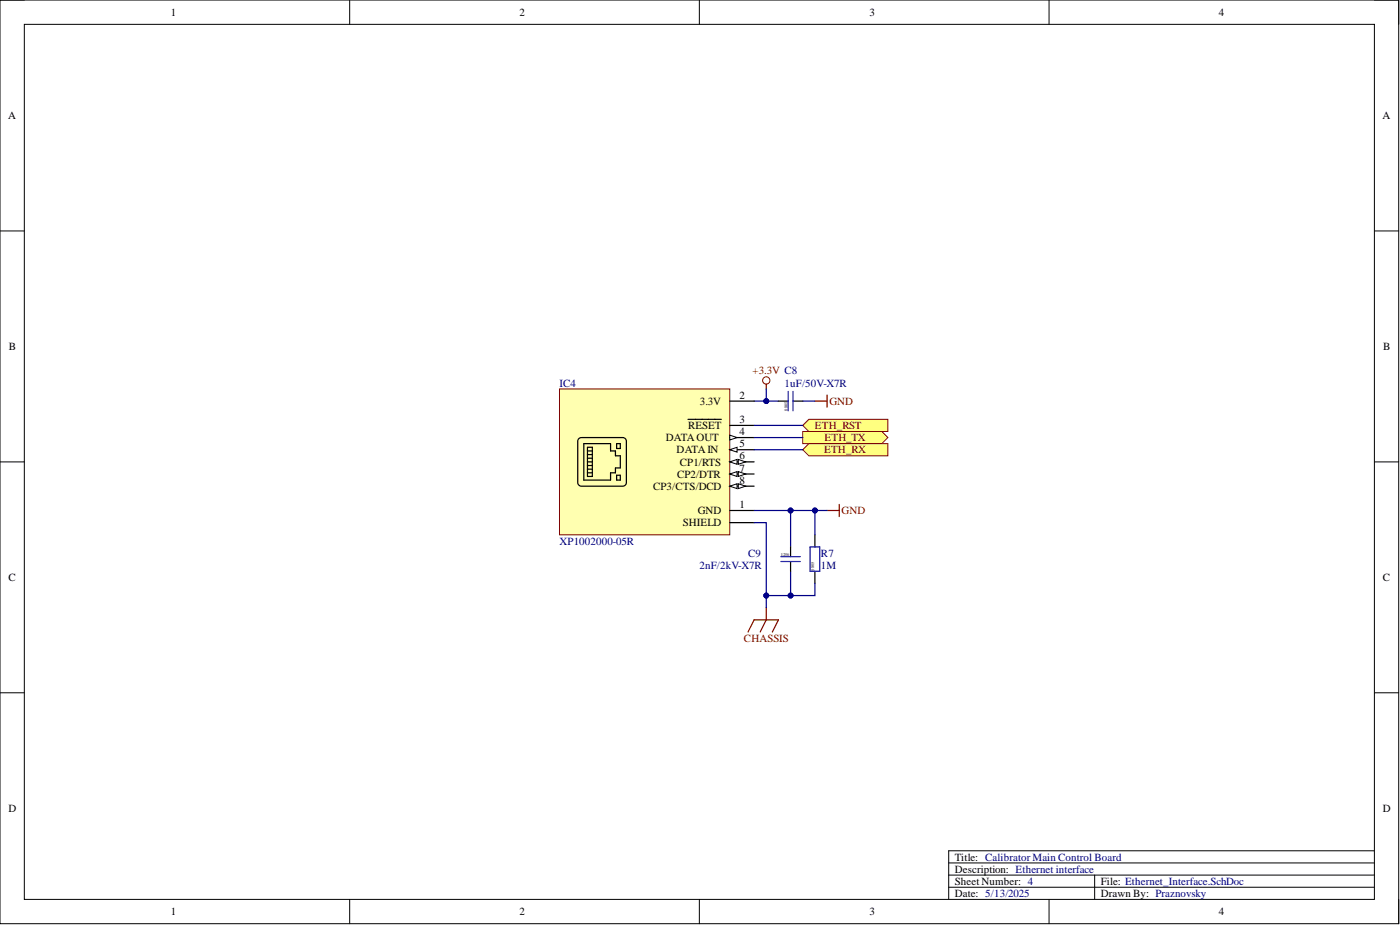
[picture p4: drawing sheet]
<svg xmlns="http://www.w3.org/2000/svg" width="292mm" height="193mm" viewBox="0 0 292 193" stroke-linecap="round" stroke-linejoin="round" font-family="sans-serif">
<g fill="none" stroke="#000" stroke-width=".21">
<path d="M0 0h291.8v192.7h-291.8zM0 0h5.1M5.1 5.1h281.7v182.5h-281.7zM73 0v5.1M145.9 0v5.1M218.9 0v5.1M286.8 0h5v5.1M0 48.2h5.1M286.8 48.2h5M0 96.4h5.1M286.8 96.4h5M0 144.5h5.1"/>
<path d="M286.8 144.5h5M286.8 177.5h-88.9v10.1M73 187.6v5.1M145.9 187.6v5.1M197.9 182.6h88.9M197.9 180h88.9M197.9 185.1h88.9M218.9 187.6v5.1M228.4 182.6v5M291.8 187.6v5.1"/>
</g>
<path d="M167.5 90h16.5l1.3 1.3-1.3 1.3h-16.5z" fill-rule="evenodd" fill="#ffff80"/>
<path d="M167.5 90h16.5l1.3 1.3-1.3 1.3h-16.5z" fill="none" stroke="#800000" stroke-width=".21"/>
<path d="M167.5 93.8l1.3-1.2h16.5v2.5h-16.5z" fill-rule="evenodd" fill="#ffff80"/>
<g fill="none" stroke="#800000" stroke-width=".21">
<path d="M167.5 93.8l1.3-1.2h16.5v2.5h-16.5z"/>
<circle cx="159.9" cy="79.4" r=".76"/>
</g>
<path d="M162.4 83.7h2M165.5 83.7h2" fill="none" stroke="#000" stroke-width=".25"/>
<path d="M164.4 81.6v4.1M165.5 81.6v4.1" fill="none" stroke="#00f" stroke-width=".25"/>
<path d="M159.9 80.1v1M172.6 106.5h2.5M175.1 105.2v2.6" fill="none" stroke="#800000" stroke-width=".25"/>
<path d="M159.9 81.1v2.6h-2.6" fill="none" stroke="#000080" stroke-width=".25"/>
<circle cx="159.9" cy="83.7" r=".51" fill="#000080"/>
<circle cx="159.9" cy="83.7" r=".51" fill="none" stroke="#000080" stroke-width=".21"/>
<path d="M170 83.7h2.6M172.6 82.4v2.5" fill="none" stroke="#800000" stroke-width=".25"/>
<path d="M159.9 83.7h2.5M167.5 83.7h2.5" fill="none" stroke="#000080" stroke-width=".25"/>
<circle cx="159.9" cy="83.7" r=".51" fill="#000080"/>
<circle cx="159.9" cy="83.7" r=".51" fill="none" stroke="#000080" stroke-width=".21"/>
<path d="M116.7 81.1h35.6v30.5h-35.6z" fill-rule="evenodd" fill="#ffffb0"/>
<path d="M116.7 81.1h35.6v30.5h-35.6z" fill="none" stroke="#800000" stroke-width=".21"/>
<path d="M143.5 87.5h7M152.3 83.7h5M152.3 88.7h5M152.3 91.3h5M152.3 106.5h5" fill="none" stroke="#000" stroke-width=".25"/>
<path d="M152.3 90.8l1.5 .5-1.5 .5z" fill="#f8fcff"/>
<path d="M152.3 90.8l1.5 .5-1.5 .5z" fill="none" stroke="#000" stroke-width=".21"/>
<path d="M152.3 93.8h5" fill="none" stroke="#000" stroke-width=".25"/>
<path d="M152.3 93.8l1.5-.5v1z" fill="#f8fcff"/>
<path d="M152.3 93.8l1.5-.5v1z" fill="none" stroke="#000" stroke-width=".21"/>
<path d="M152.3 96.4h5" fill="none" stroke="#000" stroke-width=".25"/>
<path d="M152.3 96.4l1.5-.6v1.1z" fill="#f8fcff"/>
<path d="M152.3 96.4l1.5-.6v1.1z" fill="none" stroke="#000" stroke-width=".21"/>
<path d="M154 95.8l1.6 .6-1.6 .5z" fill="#f8fcff"/>
<path d="M154 95.8l1.6 .6-1.6 .5z" fill="none" stroke="#000" stroke-width=".21"/>
<path d="M152.3 98.9h5" fill="none" stroke="#000" stroke-width=".25"/>
<path d="M152.3 98.9l1.5-.5v1z" fill="#f8fcff"/>
<path d="M152.3 98.9l1.5-.5v1z" fill="none" stroke="#000" stroke-width=".21"/>
<path d="M154 98.4l1.6 .5-1.6 .5z" fill="#f8fcff"/>
<path d="M154 98.4l1.6 .5-1.6 .5z" fill="none" stroke="#000" stroke-width=".21"/>
<path d="M152.3 101.4h5" fill="none" stroke="#000" stroke-width=".25"/>
<path d="M152.3 101.4l1.5-.5v1z" fill="#f8fcff"/>
<path d="M152.3 101.4l1.5-.5v1z" fill="none" stroke="#000" stroke-width=".21"/>
<path d="M154 100.9l1.6 .5-1.6 .5z" fill="#f8fcff"/>
<path d="M154 100.9l1.6 .5-1.6 .5z" fill="none" stroke="#000" stroke-width=".21"/>
<g fill="none" stroke="#000" stroke-width=".25">
<path d="M120.8 91.5l.5-.2h8.6a.76 .76 0 0 1 .8 .7v8.7a.76 .76 0 0 1-.8 .7h-8.6a.76 .76 0 0 1-.8-.7v-8.7zM121.8 92.6h5.6v1.5h1v1h1v2.5h-1v1h-1v1.6h-5.6zM122.6 94.1h1M122.6 98.6h1M122.6 93.3h1v6.1h-1zM122.6 96.4h1M122.6 97.1h1M122.6 97.9h1M122.6 95.6h1M122.6 94.8h1M128.7 99.1h.7v1.1h-.7zM128.7 92.6h.7v1h-.7z"/>
<path d="M152.3 109h5"/>
</g>
<path d="M157.3 91.3h10.2M157.3 93.8h10.2" fill="none" stroke="#000080" stroke-width=".25"/>
<path d="M167.5 88.7l1.3-1.2h16.5v2.5h-16.5z" fill-rule="evenodd" fill="#ffff80"/>
<path d="M167.5 88.7l1.3-1.2h16.5v2.5h-16.5z" fill="none" stroke="#800000" stroke-width=".21"/>
<path d="M157.3 88.7h10.2M157.3 109h2.6v17.8" fill="none" stroke="#000080" stroke-width=".25"/>
<path d="M156.1 131.8l1.2-2.5h5.1l-1.3 2.5M159.9 126.8v2.5l-1.3 2.5" fill="none" stroke="#800000" stroke-width=".25"/>
<path d="M170 111.6v2.5M170 119.2v2.5" fill="none" stroke="#000" stroke-width=".25"/>
<path d="M169 114.1h2v5.1h-2z" fill="none" stroke="#00f" stroke-width=".25"/>
<circle cx="159.9" cy="124.2" r=".51" fill="#000080"/>
<circle cx="159.9" cy="124.2" r=".51" fill="none" stroke="#000080" stroke-width=".21"/>
<path d="M157.3 106.5h15.3" fill="none" stroke="#000080" stroke-width=".25"/>
<circle cx="164.9" cy="106.5" r=".51" fill="#000080"/>
<circle cx="164.9" cy="106.5" r=".51" fill="none" stroke="#000080" stroke-width=".21"/>
<circle cx="170" cy="106.5" r=".51" fill="#000080"/>
<circle cx="170" cy="106.5" r=".51" fill="none" stroke="#000080" stroke-width=".21"/>
<path d="M164.9 119.2v5h-5" fill="none" stroke="#000080" stroke-width=".25"/>
<circle cx="159.9" cy="124.2" r=".51" fill="#000080"/>
<circle cx="159.9" cy="124.2" r=".51" fill="none" stroke="#000080" stroke-width=".21"/>
<circle cx="164.9" cy="124.2" r=".51" fill="#000080"/>
<circle cx="164.9" cy="124.2" r=".51" fill="none" stroke="#000080" stroke-width=".21"/>
<path d="M170 121.7v2.5h-5.1" fill="none" stroke="#000080" stroke-width=".25"/>
<circle cx="164.9" cy="124.2" r=".51" fill="#000080"/>
<circle cx="164.9" cy="124.2" r=".51" fill="none" stroke="#000080" stroke-width=".21"/>
<path d="M164.9 106.5v7.6" fill="none" stroke="#000080" stroke-width=".25"/>
<circle cx="164.9" cy="106.5" r=".51" fill="#000080"/>
<circle cx="164.9" cy="106.5" r=".51" fill="none" stroke="#000080" stroke-width=".21"/>
<path d="M170 106.5v5.1" fill="none" stroke="#000080" stroke-width=".25"/>
<circle cx="170" cy="106.5" r=".51" fill="#000080"/>
<circle cx="170" cy="106.5" r=".51" fill="none" stroke="#000080" stroke-width=".21"/>
<path d="M164.9 114.1v2M164.9 117.1v2.1" fill="none" stroke="#000" stroke-width=".25"/>
<path d="M162.9 117.1h4.1M162.9 116.1h4.1" fill="none" stroke="#00f" stroke-width=".25"/>
<g font-size="2.3">
<text x="35.6" y="3.3">1</text>
<text x="108.4" y="3.3">2</text>
<text x="181.4" y="3.3">3</text>
<text x="254.3" y="3.3">4</text>
<text x="1.7" y="24.9">A</text>
<text x="288.4" y="24.9">A</text>
<text x="1.9" y="73">B</text>
<text x="288.6" y="73">B</text>
<text x="154.3" y="83.2">2</text>
<text x="143.5" y="89.5">RESET</text>
<text x="146" y="84.4">3.3V</text>
<text x="154.3" y="88.2">3</text>
<text x="138.9" y="92">DATAOUT</text>
<text x="141.2" y="94.6">DATAIN</text>
<text x="154.3" y="90.8">4</text>
<text x="154.3" y="93.3">5</text>
<text x="154.3" y="95.8">6</text>
<text x="141.3" y="99.7">CP2/DTR</text>
<text x="141.9" y="97.1">CP1/RTS</text>
<text x="154.3" y="98.4">7</text>
<text x="154.3" y="100.9">8</text>
<text x="136.3" y="102.2">CP3/CTS/DCD</text>
<text x="145.6" y="107.3">GND</text>
<text x="154.3" y="106">1</text>
<text x="142.4" y="109.8">SHIELD</text>
<text x="1.8" y="121.2">C</text>
<text x="288.5" y="121.2">C</text>
<text x="1.8" y="169.4">D</text>
<text x="288.5" y="169.4">D</text>
<text x="199.2" y="179.5">Title: Calibrator Main Control Board</text>
<text x="199.2" y="182.1">Description: Ethernet interface</text>
<text x="199.2" y="184.6">Sheet Number: 4</text>
<text x="229.7" y="184.6">File: Ethernet_Interface.SchDoc</text>
<text x="35.6" y="190.9">1</text>
<text x="108.4" y="190.9">2</text>
<text x="181.4" y="190.9">3</text>
<text x="199.2" y="187.1">Date: 5/13/2025</text>
<text x="229.7" y="187.1">Drawn By: Praznovsky</text>
<text x="254.3" y="190.9">4</text>
</g>
<g font-size="2.3" fill="#000080">
<text x="116.7" y="80.6">IC4</text>
<text x="163.7" y="80.6">1uF/50V-X7R</text>
<text x="116.7" y="113.6">XP1002000-05R</text>
<text x="145.9" y="118.7">2nF/2kV-X7R</text>
<text x="156.1" y="116.1">C9</text>
<text x="171.3" y="116.1">R7</text>
<text x="171.3" y="118.7">1M</text>
</g>
<g font-size="2.3" fill="#800000">
<text x="157" y="78.1">+3.3V C8</text>
<text x="170" y="89.5">ETH_RST</text>
<text x="173.1" y="84.4">GND</text>
<text x="172" y="94.6">ETH_RX</text>
<text x="172.1" y="92">ETH_TX</text>
<text x="175.6" y="107.3">GND</text>
<text x="155.2" y="133.9">CHASSIS</text>
</g>
<g font-size=".9" fill="#666">
<text x="164.3" y="85.7" transform="rotate(-90 164.3 85.7)">0805</text>
<text x="162.9" y="116">1206</text>
<text x="169.9" y="119.1" transform="rotate(-90 169.9 119.1)">0805</text>
</g>
</svg>
